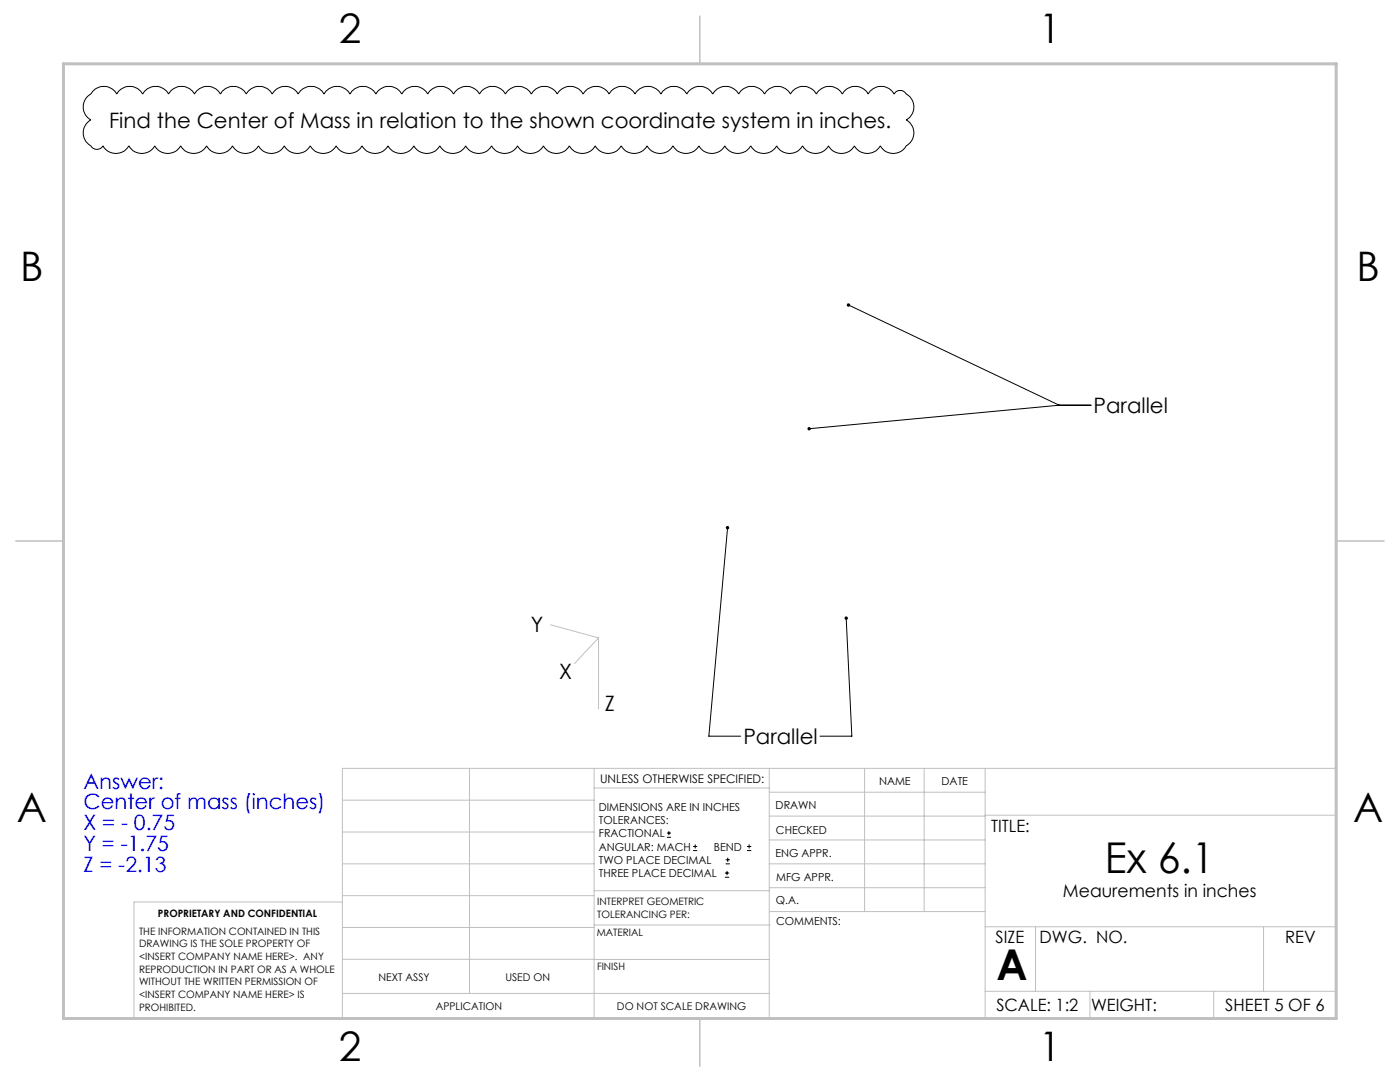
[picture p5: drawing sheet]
<svg xmlns="http://www.w3.org/2000/svg" width="279mm" height="216mm" viewBox="0 0 279 216" stroke-linecap="round" stroke-linejoin="round" font-family="sans-serif">
<g fill="none" stroke="#000" stroke-width=".2">
<path d="M17.5 19.2l.8-.6a2.96 2.96 0 0 1 5 .2 2.94 2.94 0 0 1 5.2 0 2.97 2.97 0 0 1 5.2 0 2.94 2.94 0 0 1 5.1 0 2.97 2.97 0 0 1 5.2 0 2.94 2.94 0 0 1 5.1 0 2.97 2.97 0 0 1 5.2 0 2.97 2.97 0 0 1 5.2 0 2.94 2.94 0 0 1 5.2 0 2.97 2.97 0 0 1 5.1 0 2.94 2.94 0 0 1 5.2 0 2.97 2.97 0 0 1 5.2 0 2.97 2.97 0 0 1 5.2 0 2.94 2.94 0 0 1 5.1 0 2.97 2.97 0 0 1 5.2 0 2.94 2.94 0 0 1 5.2 0 2.97 2.97 0 0 1 5.1 0 2.94 2.94 0 0 1 5.2 0 2.97 2.97 0 0 1 5.2 0 2.97 2.97 0 0 1 5.2 0 2.94 2.94 0 0 1 5.1 0 2.97 2.97 0 0 1 5.2 0 2.94 2.94 0 0 1 5.2 0 2.97 2.97 0 0 1 5.1 0 2.97 2.97 0 0 1 5.2 0 2.94 2.94 0 0 1 5.2 0 2.97 2.97 0 0 1 5.2 0 2.94 2.94 0 0 1 5.1 0 2.97 2.97 0 0 1 5.2 0 2.94 2.94 0 0 1 5.1 0 2.97 2.97 0 0 1 5.2 0 1.37 1.37 0 0 1 2.4 0 2.91 2.91 0 0 1 0 5.1 2.94 2.94 0 0 1 0 5.2 2.94 2.94 0 0 1-5.1 0 2.97 2.97 0 0 1-5.2 0 2.94 2.94 0 0 1-5.2 0 2.97 2.97 0 0 1-5.1 0 2.94 2.94 0 0 1-5.2 0 2.97 2.97 0 0 1-5.2 0 2.97 2.97 0 0 1-5.2 0 2.94 2.94 0 0 1-5.1 0 2.97 2.97 0 0 1-5.2 0 2.94 2.94 0 0 1-5.1 0 2.97 2.97 0 0 1-5.2 0 2.97 2.97 0 0 1-5.2 0 2.94 2.94 0 0 1-5.2 0 2.97 2.97 0 0 1-5.2 0 2.94 2.94 0 0 1-5.1 0 2.97 2.97 0 0 1-5.2 0 2.97 2.97 0 0 1-5.2 0 2.94 2.94 0 0 1-5.1 0 2.97 2.97 0 0 1-5.2 0 2.94 2.94 0 0 1-5.2 0 2.97 2.97 0 0 1-5.2 0 2.94 2.94 0 0 1-5.1 0 2.97 2.97 0 0 1-5.2 0 2.97 2.97 0 0 1-5.2 0 2.94 2.94 0 0 1-5.1 0 2.97 2.97 0 0 1-5.2 0 2.94 2.94 0 0 1-5.2 0 2.97 2.97 0 0 1-5.1 0 2.97 2.97 0 0 1-5.2 0 2.94 2.94 0 0 1-5.2 0 2.97 2.97 0 0 1-5.2 0 1.37 1.37 0 0 1-2.4 0 2.97 2.97 0 0 1 0-5.2 2.92 2.92 0 0 1-.6-4.7zM169.3 60.9l42.1 20M211.4 80.9h6.3M211.4 80.9l-49.9 4.6M145.2 105.3l-3.7 41.6h6.3M168.9 123.3l1.1 23.6h-6.3M133.1 167.1h.8M133.1 166.2h.8M133.5 165.8v.9M138.3 169.7h.8M138.3 168.9h.8M138.7 168.5v.8"/>
<path d="M144.7 175h.8M144.7 174.2h.8M144.8 172.4h.9M144.8 171.6h.9M145.1 173.8v.8M145.2 171.1v.9M149.1 169.7h.8M149.1 168.9h.8M149.5 168.5v.8"/>
</g>
<g fill="none" stroke="#c0c0c0" stroke-width=".2">
<path d="M109.9 124.7l9.6 2.6M119.5 127.3l-4.8 5.1M119.5 127.3v14.2M68.3 159.7h50.3M93.7 153.3v44.9M118.6 153.3v49.9M118.6 157.2h34.9M153.5 153.3v49.9M153.5 158.1h43.1M172.5 153.3v28.6M184.4 153.3v28.6M196.6 153.3v49.9"/>
<path d="M68.3 180h-41.6v23.2h240v-49.9h-198.4v49.9M68.3 178.7h50.3M68.3 172.4h50.3M68.3 166h50.3M118.6 177.7h35M153.5 167.6h43.1M153.5 162.8h43.1M153.5 172.4h43.1M153.5 177.1h43.1M196.6 162.7h70.1M68.3 198.2h85.2M68.3 191.4l85.2 .1"/>
<path d="M68.3 185.1h50.3M118.6 184.6h35M153.6 181.9h43M196.6 197.8h70.1M196.6 184.9h70.1M206.7 184.9v12.9M217.5 197.8v5.4M242.2 197.8v5.4M252.2 184.9v12.9"/>
</g>
<path d="M139.7 3.2v9.5M3.1 107.9h9.6M266.7 107.9h9.5M139.7 203.2v9.6" fill="none" stroke="#c0c0c0" stroke-width=".3"/>
<path d="M12.7 12.7h254v190.5h-254z" fill="none" stroke="#c0c0c0" stroke-width=".6"/>
<path d="M169.1 60.6l-.1 .1 .3 .2-.3-.2a.35 .35 0 0 0 .3 .5 .35 .35 0 0 0 .4-.5 .35 .35 0 0 0-.6-.1zM161.3 85.3l-.2 .3 .4-.1-.4 .1a.35 .35 0 0 0 .5 .3 .35 .35 0 0 0 .2-.6 .35 .35 0 0 0-.5 0zM168.6 123.1a.33 .33 0 0 0 .1 .5 .33 .33 0 0 0 .5-.2 .33 .33 0 0 0-.3-.4v.3v-.3zM145 105a.34 .34 0 0 0 0 .6 .34 .34 0 0 0 .5-.2 .34 .34 0 0 0-.3-.4v.3v-.3z" fill="#000"/>
<g font-size="8.5">
<text x="220.5" y="174.3">Ex 6.1</text>
<text x="198.9" y="195.5">A</text>
</g>
<g font-size="8.1">
<text x="67.6" y="8.5">2</text>
<text x="207.3" y="8.5">1</text>
<text x="4" y="56.2">B</text>
<text x="270.7" y="56.2">B</text>
<text x="3.3" y="164.1">A</text>
<text x="270" y="164.1">A</text>
<text x="67.6" y="211.7">2</text>
<text x="207.3" y="211.7">1</text>
</g>
<g font-size="4.2">
<text x="21.8" y="25.6">Find the Center of Mass in relation to the shown coordinate system in inches.</text>
<text x="218.2" y="82.4">Parallel</text>
<text x="106" y="126.1">Y</text>
<text x="111.6" y="135.6">X</text>
<text x="120.7" y="141.9">Z</text>
<text x="148.3" y="148.5">Parallel</text>
</g>
<g font-size="4.2" fill="#00f">
<text x="16.7" y="157.3">Answer:</text>
<text x="16.7" y="161.5">Center of mass (inches)</text>
<text x="16.7" y="165.7">X = - 0.75</text>
<text x="16.7" y="169.9">Y = -1.75</text>
<text x="16.7" y="174">Z = -2.13</text>
</g>
<text font-size="3.5" x="212.1" y="178.9">Meaurements in inches</text>
<g font-size="3.4">
<text x="197.8" y="166">TITLE:</text>
<text x="198.7" y="188.1">SIZE</text>
<text x="207.5" y="188.1">DWG. NO.</text>
<text x="256.5" y="188.2">REV</text>
<text x="198.8" y="201.7">SCALE: 1:2</text>
<text x="217.7" y="201.8">WEIGHT:</text>
<text x="244.5" y="201.7">SHEET 5 OF 6</text>
</g>
<text font-size="2.4" x="119.8" y="156.2">UNLESS OTHERWISE SPECIFIED:</text>
<g font-size="2.2">
<text x="119.5" y="161.8">DIMENSIONS ARE IN INCHES</text>
<text x="154.8" y="161.4">DRAWN</text>
<text x="175.4" y="156.6">NAME</text>
<text x="187.9" y="156.7">DATE</text>
<text x="119.5" y="164.4">TOLERANCES:</text>
<text x="119.5" y="167.1">FRACTIONAL</text>
<text x="154.9" y="166.3">CHECKED</text>
<text x="119.5" y="169.7">ANGULAR: MACH</text>
<text x="119.5" y="172.4">TWO PLACE DECIMAL</text>
<text x="142.5" y="169.7">BEND</text>
<text x="154.8" y="171">ENG APPR.</text>
<text x="119.5" y="175">THREE PLACE DECIMAL</text>
<text x="154.9" y="175.7">MFG APPR.</text>
<text x="154.9" y="180.4">Q.A.</text>
<text x="154.9" y="184.6">COMMENTS:</text>
</g>
<g font-size="2.1">
<text x="75.5" y="195.7">NEXT ASSY</text>
<text x="100.9" y="195.7">USED ON</text>
<text x="86.9" y="201.5">APPLICATION</text>
<text x="123.1" y="201.6">DO NOT SCALE DRAWING</text>
</g>
<g font-size="2">
<text x="31.5" y="182.9">PROPRIETARY AND CONFIDENTIAL</text>
<text x="119.2" y="180.6">INTERPRET GEOMETRIC</text>
<text x="119.2" y="183.1">TOLERANCING PER:</text>
<text x="27.8" y="186.5">THE INFORMATION CONTAINED IN THIS</text>
<text x="27.8" y="189">DRAWING IS THE SOLE PROPERTY OF</text>
<text x="27.8" y="191.6">&lt;INSERT COMPANY NAME HERE&gt;. ANY</text>
<text x="119.1" y="186.7">MATERIAL</text>
<text x="27.8" y="194.1">REPRODUCTION IN PART OR AS A WHOLE</text>
<text x="27.8" y="196.6">WITHOUT THE WRITTEN PERMISSION OF</text>
<text x="119.1" y="193.5">FINISH</text>
<text x="27.8" y="199.1">&lt;INSERT COMPANY NAME HERE&gt; IS</text>
<text x="27.8" y="201.7">PROHIBITED.</text>
</g>
</svg>
